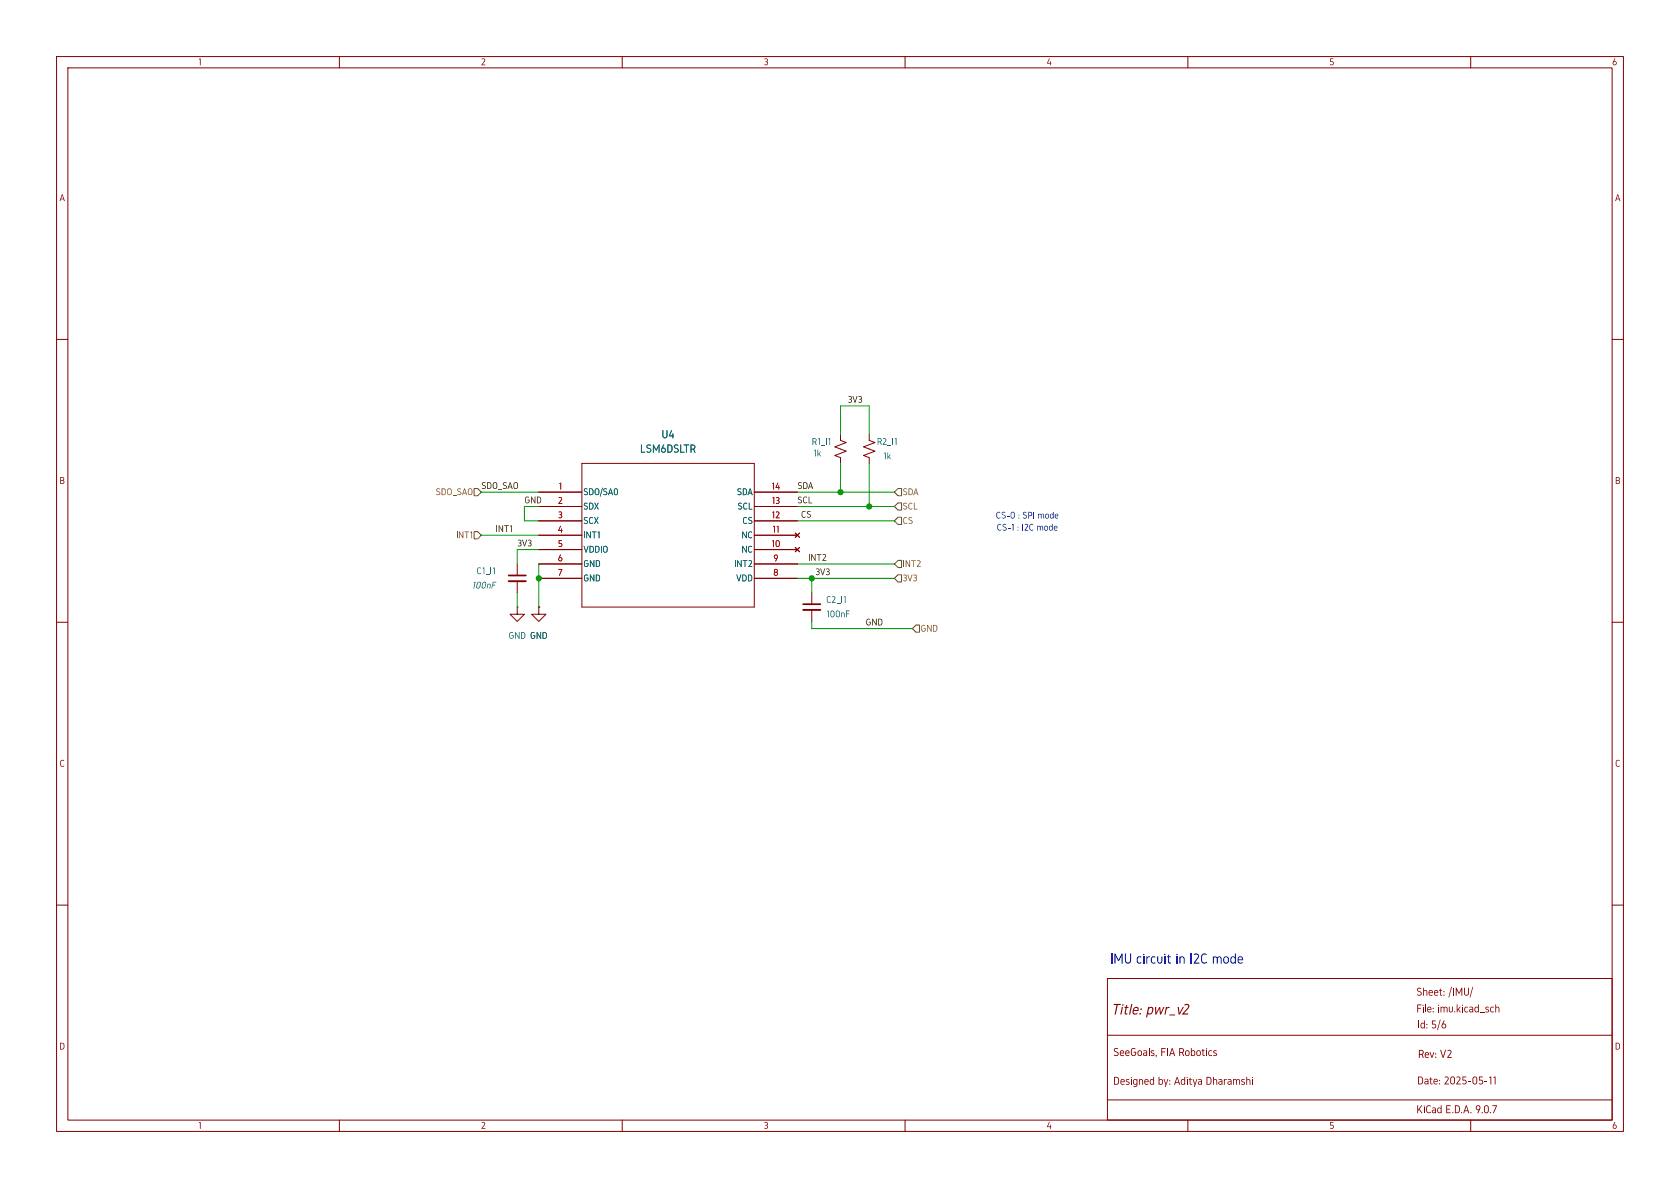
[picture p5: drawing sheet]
<svg xmlns="http://www.w3.org/2000/svg" width="297mm" height="210mm" viewBox="0 0 297 210" stroke-linecap="round" stroke-linejoin="round" font-family="sans-serif">
<g fill="none" stroke="#840000" stroke-width=".18">
<path d="M10 10h277v190h-277zM12 12h273v186h-273zM60 10v2M110 10v2M160 10v2M210 10v2M260 10v2M10 60h2M285 60h2M10 110h2M91.4 107.3v1.3h1.3l-1.3 1.3-1.2-1.3h1.2M91.4 107.3h.1"/>
<path d="M285 110h2M10 160h2M195.8 173h89.2v25h-89.2zM285 160h2M60 198v2M110 198v2M160 198v2M195.8 194.4h89.1M195.8 183h89.1M210 198v2M260 198v2"/>
</g>
<g fill="#006464">
<path d="M90.1 111.9l.3-.2 .3 .1-.1 .1h-.1a.53 .53 0 0 0-.4 .4 .53 .53 0 0 0 .2 .5l.4-.2v-.2h-.3v-.1h.4v.2a.4 .4 0 0 1-.4 .4 .4 .4 0 0 1-.4-.4z"/>
<path d="M91.1 111.7h.1l.5 1v-1h.1v1.2h-.1l-.5-.9v.9h-.1z"/>
<path d="M92.1 111.7a.61 .61 0 0 1 .8 .6 .61 .61 0 0 1-.8 .6v-.1a.51 .51 0 0 0 .6-.2 .51 .51 0 0 0 0-.6l-.5-.1v.9h-.1z"/>
</g>
<g fill="none" stroke="#840000" stroke-width=".18">
<path d="M148.6 76.8v1.1l1 .3-2 .8 2 .8-2 .7 1 .4v1M153.7 76.8v1.1l1 .3-2 .8 2 .8-2 .7 1 .4v1M91.4 99.7v2M95.2 87h7.7M95.2 89.5h7.7M95.2 92.1h7.7M95.2 94.6h7.7M95.2 97.2h7.7M95.2 99.7h7.7M102.9 81.9h30.4v25.4h-30.4zM133.3 87h7.7M133.3 89.5h7.7"/>
<path d="M133.3 92.1h7.7M133.3 94.6h7.7M133.3 97.2h7.7M133.3 99.7h7.7M140.6 94.2l.8 .8M140.6 96.8l.8 .7M141.4 94.2l-.8 .8M141.4 96.8l-.8 .7M91.4 102.7v2.1M95.2 107.3v1.3h1.3l-1.3 1.3-1.2-1.3h1.2M95.2 107.3h.1M95.2 102.2h7.7"/>
<path d="M133.3 102.2h7.7M143.5 104.8v2M143.5 107.8v2.1"/>
</g>
<path d="M89.9 101.7h3.1M142 106.8h3" fill="none" stroke="#840000" stroke-width=".3"/>
<path d="M89.9 102.7h3.1M142 107.8h3" fill="none" stroke="#840000" stroke-width=".33"/>
<path d="M83.8 94h.7l.6 .6-.6 .7h-.7zM158.7 91.4h.7v1.3h-.7l-.6-.6zM158.7 86.4h.7v1.2h-.7l-.6-.6zM158.7 88.9h.7v1.3h-.7l-.6-.7zM158.7 99.1h.7v1.2h-.7l-.6-.6zM158.7 101.6h.7v1.3h-.7l-.6-.7zM161.9 110.5h.7v1.3h-.7l-.6-.7z" fill="none" stroke="#725600" stroke-width=".18"/>
<g fill="none" stroke="#009600" stroke-width=".18">
<path d="M148.6 76.8v-5h5.1v5M85.1 94.6h10.1M85.1 87h10.1M92.7 89.5v2.6h2.5M95.2 97.2h-3.8v2.5M95.2 99.7v7.6M141 92.1h17.1M141 99.7h17.1M141 89.5h17.1M141 87h17.1M148.6 81.9v5.1M153.7 81.9v7.6"/>
<path d="M91.4 104.8v2.5M141 102.2h17.1M143.5 102.2v2.6M143.5 109.9v1.2h17.8"/>
</g>
<g fill="#009600" stroke="#009600" stroke-width=".18">
<circle cx="153.7" cy="89.5" r=".46"/>
<circle cx="95.2" cy="102.2" r=".46"/>
<circle cx="143.5" cy="102.2" r=".46"/>
<circle cx="148.6" cy="87" r=".46"/>
</g>
<text font-size="2.8" fill="#840000" x="196.4" y="180">Title:pwr_v2</text>
<text font-size="2.7" fill="#0000c2" x="196.2" y="171">IMUcircuitinI2Cmode</text>
<g font-size="2.1" fill="#006464">
<text x="117" y="78">U4</text>
<text x="113.2" y="80.5">LSM6DSLTR</text>
</g>
<g font-size="2.1" fill="#840000">
<text x="250.4" y="179.5">File:imu.kicad_sch</text>
<text x="250.4" y="176.5">Sheet:/IMU/</text>
<text x="250.6" y="182.3">Id:5/6</text>
<text x="196.8" y="187.2">SeeGoals,</text>
<text x="205.1" y="187.2">FIARobotics</text>
<text x="250.7" y="187.5">Rev:V2</text>
<text x="196.8" y="192.3">Designedby:AdityaDharamshi</text>
<text x="250.4" y="197.3">KiCadE.D.A.9.0.7</text>
<text x="250.5" y="192.2">Date:2025-05-11</text>
</g>
<g font-size="1.8" fill="#840000">
<text x="35" y="12">1</text>
<text x="85" y="12">2</text>
<text x="135" y="12">3</text>
<text x="185" y="12">4</text>
<text x="235" y="12">5</text>
<text x="285" y="12">6</text>
<text x="10.5" y="36">A</text>
<text x="285.5" y="36">A</text>
<text x="10.5" y="86">B</text>
<text x="285.5" y="86">B</text>
<text x="10.5" y="136">C</text>
<text x="285.5" y="136">C</text>
<text x="10.5" y="186">D</text>
<text x="285.5" y="186">D</text>
<text x="35" y="200">1</text>
<text x="85" y="200">2</text>
<text x="135" y="200">3</text>
<text x="185" y="200">4</text>
<text x="235" y="200">5</text>
<text x="285" y="200">6</text>
</g>
<g font-size="1.8" fill="#0f0f0f">
<text x="149.9" y="71.4">3V3</text>
<text x="85.1" y="86.6">SDO_SAO</text>
<text x="141" y="89.2">SCL</text>
<text x="141" y="86.6">SDA</text>
<text x="87.6" y="94.3">INT1</text>
<text x="141.6" y="91.7">CS</text>
<text x="91.4" y="96.8">3V3</text>
<text x="142.9" y="99.3">INT2</text>
<text x="144.1" y="101.9">3V3</text>
<text x="153" y="110.8">GND</text>
</g>
<g font-size="1.8" fill="#006464">
<text x="143.5" y="79.1">R1_I1</text>
<text x="143.8" y="81.1">1k</text>
<text x="155" y="79.1">R2_I1</text>
<text x="156.1" y="81.6">1k</text>
<text x="103.1" y="88">SDO/SA0</text>
<text x="130.3" y="88">SDA</text>
<text x="103.1" y="90.5">SDX</text>
<text x="103.1" y="93">SCX</text>
<text x="103.1" y="95.6">INT1</text>
<text x="130.4" y="90.5">SCL</text>
<text x="131.1" y="95.6">NC</text>
<text x="131.2" y="93">CS</text>
<text x="84.2" y="101.9">C1_I1</text>
<text x="103.1" y="98.1">VDDIO</text>
<text x="103.1" y="100.7">GND</text>
<text x="129.8" y="100.7">INT2</text>
<text x="131.1" y="98.1">NC</text>
<text x="83.4" y="104.5">100nF</text>
<text x="103.1" y="103.2">GND</text>
<text x="130.1" y="103.2">VDD</text>
<text x="146" y="107">C2_I1</text>
<text x="93.7" y="113.4">GND</text>
<text x="146" y="109.5">100nF</text>
</g>
<g font-size="1.8" fill="#725600">
<text x="77" y="88">SDO_SAO</text>
<text x="159.6" y="88">SDA</text>
<text x="80.6" y="95.6">INT1</text>
<text x="159.6" y="93">CS</text>
<text x="159.6" y="90.5">SCL</text>
<text x="159.6" y="100.7">INT2</text>
<text x="159.6" y="103.2">3V3</text>
<text x="162.8" y="112.1">GND</text>
</g>
<text font-size="1.8" fill="#009600" x="92.7" y="89.2">GND</text>
<g font-size="1.8" fill="#a90000">
<text x="98.6" y="89.3">2</text>
<text x="98.7" y="86.7">1</text>
<text x="136.4" y="86.7">14</text>
<text x="136.4" y="89.3">13</text>
<text x="98.6" y="94.4">4</text>
<text x="98.6" y="91.8">3</text>
<text x="136.4" y="91.8">12</text>
<text x="136.5" y="94.4">11</text>
<text x="98.6" y="99.4">6</text>
<text x="98.6" y="102">7</text>
<text x="98.6" y="96.9">5</text>
<text x="136.4" y="96.9">10</text>
<text x="136.7" y="102">8</text>
<text x="136.7" y="99.4">9</text>
</g>
<g font-size="1.8" fill="#0000c2">
<text x="176" y="92.1">CS-0: SPImode</text>
<text x="176.2" y="94.2">CS-1: I2Cmode</text>
</g>
</svg>
